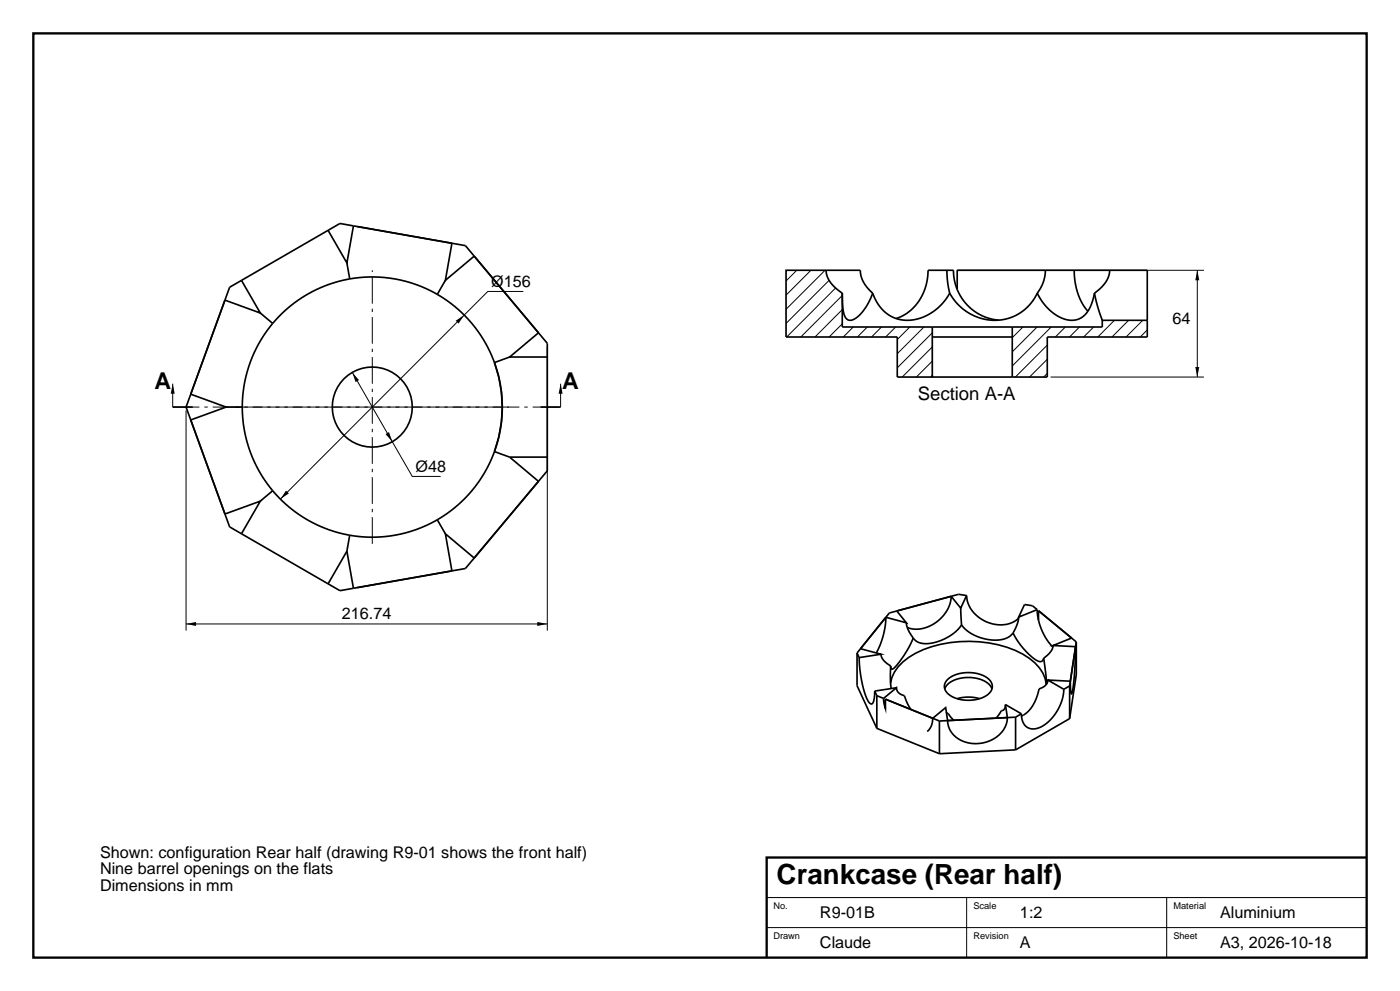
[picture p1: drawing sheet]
<svg xmlns="http://www.w3.org/2000/svg" width="420mm" height="297mm" viewBox="0 0 420 297" stroke-linecap="round" stroke-linejoin="round" font-family="sans-serif">
<path d="M10 10h400v277h-400zM410 257h-180v30" fill="none" stroke="#000" stroke-width=".7" stroke-linecap="butt"/>
<g fill="none" stroke="#000" stroke-width=".3">
<path d="M157 87.4h-10.7l-62.2 62.2M239 81l-3.2 3.2M243.3 81l-7.5 7.5M247.5 81l-11.7 11.7M248.7 84l-12.9 12.9M250.7 86.3l-14.7 14.7M252.7 97l-4 4M252.7 92.8l-8.2 8.2M252.7 88.6l-12.5 12.4M256 98l-3 3M260.2 98l-3 3M264.5 98l-3 3"/>
<path d="M268.7 98l-3 3M272.9 98l-3.7 3.8M277.2 98l-8 8M279.7 99.7l-10.5 10.5M287 81h74.2M306.9 98l-3.2 3.2M311.1 98l-7.4 7.4M315.4 98l-11.7 11.7M319.6 98l-3 3M323.8 98l-2.9 3M328.1 98l-3 3M334.3 96l-5 5"/>
<path d="M338.6 96l-5 5M342.8 96l-5 5M344.2 98.9l-2.1 2.1M359.2 81v32M51.8 115v7M105.7 111.6l18 31.2h8.5M164.2 103.9v85.1M168.2 115v7M279.7 112.5l-.5 .5M279.7 108.2l-4.8 4.8M279.7 104l-9 9M314.2 111.9l-1.1 1.1"/>
<path d="M314.2 107.7l-5.4 5.3M314.2 103.4l-9.6 9.6M315.2 113h46M55.8 123v66M55.8 187h108.4M230 269h180M230 278h180M290 269v18M350 269v18"/>
</g>
<g fill="none" stroke="#000" stroke-width=".5">
<path d="M98.4 69l-26 15M104.1 78.8l.8 4.8M106 67.7l33.6 5.9 24.6 29.3v4.1M106 67.7l-1.9 11.1-5.7-9.8M106 67.7l-4-.7-3.6 2M135.6 72.9l-2 11.1 8.7-7.2M72.4 84l5.7 9.8-10.6-3.9M72.4 84l-3.5 2.1-13.1 35.9 13.1 35.9 3.5 2.1M78.1 93.8l3.7 3.1M81.8 96.9a39 39 0 0 0-9.1 25.1M104.9 83.6a39 39 0 0 1 26.3 4.6M104.9 83.6a39 39 0 0 0-23.1 13.3"/>
<path d="M131.2 88.2a39 39 0 0 1 17.1 20.5M133.6 84l-2.4 4.2M161.5 99.7l-8.6 7.3h11.3M247.8 81h-12v20h33.4v12h10.5v-12M247.8 81a8.9 8.9 0 0 0 4.9 6.9M247.8 81h10.3a9.3 9.3 0 0 0 3.7 6.9M252.7 87.9a15.8 15.8 0 0 0 1 7.4 2.04 2.04 0 0 0 3.2 0 16.1 16.1 0 0 0 4.9-7.4M252.7 87.9v10.1h27M261.8 87.9a11.1 11.1 0 0 0 17 6.2l1.7-1.1 1.9-1.7 2.5-3.4M279.7 98h24M279.7 98v3M284.1 81l.2 3.5 .6 3.4"/>
<path d="M284.9 87.9a14.7 14.7 0 0 0 26 .5l.3-.5M287.2 86.8l-.9-2.9-.3-2.9h-7.6a14.8 14.8 0 0 1-9.5 14.5M287.2 86.8v-5.8h57v15M287.2 86.8a14.8 14.8 0 0 0 12.4 9.2M303.7 98v15M311.2 87.9a13.8 13.8 0 0 0 9.8 8.1 6.6 6.6 0 0 0 6.7-5.6l.6-2.5M313.6 81a11.4 11.4 0 0 1-2.4 6.9M322.3 81a18.5 18.5 0 0 0 4.1 12.3M328.3 87.9l1 3.9 1.4 4.2M332.9 81a8.9 8.9 0 0 1-4.6 6.9M344.2 96h-13.5v2h-27M344.2 96v5h-30v12h-10.5"/>
<path d="M57.2 118.1l10.6 3.9-10.6 3.9M148.3 108.7l.3 .9a39 39 0 0 1 2.1 12.4M148.3 108.7l1.3 4.3 .8 4.5 .3 4.5M152.9 107l-4.6 1.7M164.2 107v30M279.7 113h24M279.7 101h24M51.8 122h6M67.8 122h4.9M72.7 122a39 39 0 0 0 9.1 25.1M148.3 135.3l4.6 1.7M148.3 135.3a39 39 0 0 1-17.1 20.5"/>
<path d="M150.7 122a39 39 0 0 1-2.4 13.3M150.7 122l-.3 4.5-.8 4.5-1.3 4.3M152.9 137h11.3M152.9 137l8.6 7.3M162.2 122h6M164.2 137v4.1l-24.6 29.3-33.6 5.9M67.5 154.1l10.6-3.9-5.7 9.8M72.4 160l26 15M81.8 147.1a39 39 0 0 0 23.1 13.3M81.8 147.1l-3.7 3.1M131.2 155.8l2.4 4.2M131.2 155.8a39 39 0 0 1-26.3 4.6"/>
<path d="M98.4 175l3.6 2 4-.7M104.1 165.2l-5.7 9.8M104.9 160.4l-.8 4.8 1.9 11.1M142.3 167.2l-8.7-7.2 2 11.1M290 178.5a10.2 10.2 0 0 0 12.1 8.6l2.2-.9 1.3-.9M290 178.5l-1.8 3.8-2.8-3.6a10.7 10.7 0 0 1-12.6 9.6l-.6-.2M290 178.5l-2.4-.4-20.8 5.6-9.7 12M257.1 195.7v9.8l5.9 12.8M257.1 195.7l.7 1.4M257.8 197.1a30.2 30.2 0 0 0 2.9 13.4 .8 .8 0 0 0 1 .4 .8 .8 0 0 0 .5-1l.2-2.8M258.2 194.4l6.1 1.7-6.5 1M264.3 196.1a4.7 4.7 0 0 0 2.9 3.5"/>
<path d="M267.2 199.6l-.1 3.7 .3 3.1M269 183.1l2.9 3.6-6.1-1.7a23.6 23.6 0 0 1-2.9 10.7M271.9 186.7l.5 2 1.6 2.5M274 191.2a26.8 26.8 0 0 1-6.2 9.3l-.4-.1-.2-.8M288.2 182.3l.3 5M288.5 187.3a12.7 12.7 0 0 0 13.9 3.7l1.5-1.3M288.5 187.3a13.6 13.6 0 0 1-12.4 5.4l-1.3-.6-.8-.9M303.9 189.7a19.4 19.4 0 0 0 7.9 8.6l.8-.2 .5-.8M305.6 184.9l-.4 2.1-1.3 2.7M307.4 181.2l2.3 .3 1.4 1.2-5.5 2.2zM311.1 182.7l.4 3.2M311.5 185.9a17 17 0 0 0 4.4 8"/>
<path d="M311.5 185.9v-2.9l11.4 9.4M313.1 197.3l.7 5.1 .1 2.7a12.3 12.3 0 0 0-7.1-9.1 36.8 36.8 0 0 0-32.1-.2 12.8 12.8 0 0 0-7.5 9M315.9 193.5a5.4 5.4 0 0 1-2.8 3.8M321.5 191.2l-5.6 2.3 6.8 .3-.2 5.4a27.1 27.1 0 0 1-1.1 8.8l-.3-3.8-6.7-.4 4.7 2.8M322.9 192.4v9.8l-2 13.2M322.9 192.4l-2 13.2M262.4 207.1l.6 1.4M263 218.3l18.8 7.6M263 208.5l2.1 .8M263 208.5v9.8M265.1 209.3l.5 3.1v-2.9l16.2 6.6M265.1 209.3l3.9-3.2a2.6 2.6 0 0 0 2.3 2.4l1 2.4 1 1.7"/>
<path d="M269 206.1l-6.6 1M281.8 216.1v9.8M283.4 206.5a7.2 7.2 0 0 1 7.1-3.5 7.2 7.2 0 0 1 7.1 3.5M283.9 213.4l2.2 2.5M284.3 203.6a10.4 10.4 0 0 1 12.4 0 2.65 2.65 0 0 1 .5 3.6v.1a9.7 9.7 0 0 1-13.3 0 2.67 2.67 0 0 1 .4-3.7zM287.1 209.4l3.4-.5 3.4 .5M301.6 211.2l-.1 .7a1.41 1.41 0 0 1-1.2 1.2l-1.5 2.1M301.6 211.2l.6 3.9a8.7 8.7 0 0 1-8.4 7.7 8.2 8.2 0 0 1-9.5-6l-.6-4.7-3.9 3.2-.2 1.5a4.4 4.4 0 0 1-1.4 2.4M301.6 211.2l4.8 2.7M304.7 214.9v9.8M304.7 214.9l-22.9 1.2M306.4 213.9l-1.7 1"/>
<path d="M314.4 203.8a3.1 3.1 0 0 1-2.7 2.7 10.8 10.8 0 0 1-4.9 7.9l-.4 .2M319.1 206.6a13.6 13.6 0 0 1-7.6 11.6 3.8 3.8 0 0 1-5.1-4.3M320.9 205.6v9.8M320.9 215.4l-16.2 9.3M320.9 205.6l-1.8 1M304.7 224.7l-22.9 1.2"/>
<circle cx="111.7" cy="122" r="12"/>
</g>
<path d="M51.8 122h116.4M70.7 122h82M111.7 163v-82" fill="none" stroke="#000" stroke-width=".3" stroke-dasharray="8 1.5 1 1.5" stroke-linecap="butt"/>
<path d="M136.7 96.1l2.6-1.7-1.7 2.6zM359.2 81l.6 3h-1.2zM51.8 115l.6 3h-1.2zM105.7 111.6l2 2.3-1 .6zM168.2 115l.6 3h-1.2zM358.6 110h1.2l-.6 3zM115.7 130.1l1-.6 1 2.9zM85.8 147l.9 .9-2.6 1.7zM55.8 187l3-.6v1.2zM161.2 186.4l3 .6-3 .6z" fill="#000"/>
<text font-size="8.3" x="233" y="265">Crankcase (Rear half)</text>
<g font-size="6.9">
<text x="46.3" y="116.5">A</text>
<text x="168.7" y="116.5">A</text>
</g>
<text font-size="5.6" x="275.3" y="120">Section A-A</text>
<g font-size="4.9">
<text x="147.3" y="86.2">Ø156</text>
<text x="351.8" y="97">64</text>
<text x="124.7" y="141.6">Ø48</text>
<text x="102.6" y="185.5">216.74</text>
<text x="30" y="257">Shown: configuration Rear half (drawing R9-01 shows the front half)</text>
<text x="30" y="262">Nine barrel openings on the flats</text>
<text x="30" y="267">Dimensions in mm</text>
<text x="246" y="275">R9-01B</text>
<text x="306" y="275">1:2</text>
<text x="366" y="275">Aluminium</text>
<text x="246" y="284">Claude</text>
<text x="306" y="284">A</text>
<text x="366" y="284">A3, 2026-10-18</text>
</g>
<g font-size="2.8">
<text x="232" y="272.5">No.</text>
<text x="292" y="272.5">Scale</text>
<text x="352" y="272.5">Material</text>
<text x="232" y="281.5">Drawn</text>
<text x="292" y="281.5">Revision</text>
<text x="352" y="281.5">Sheet</text>
</g>
</svg>
